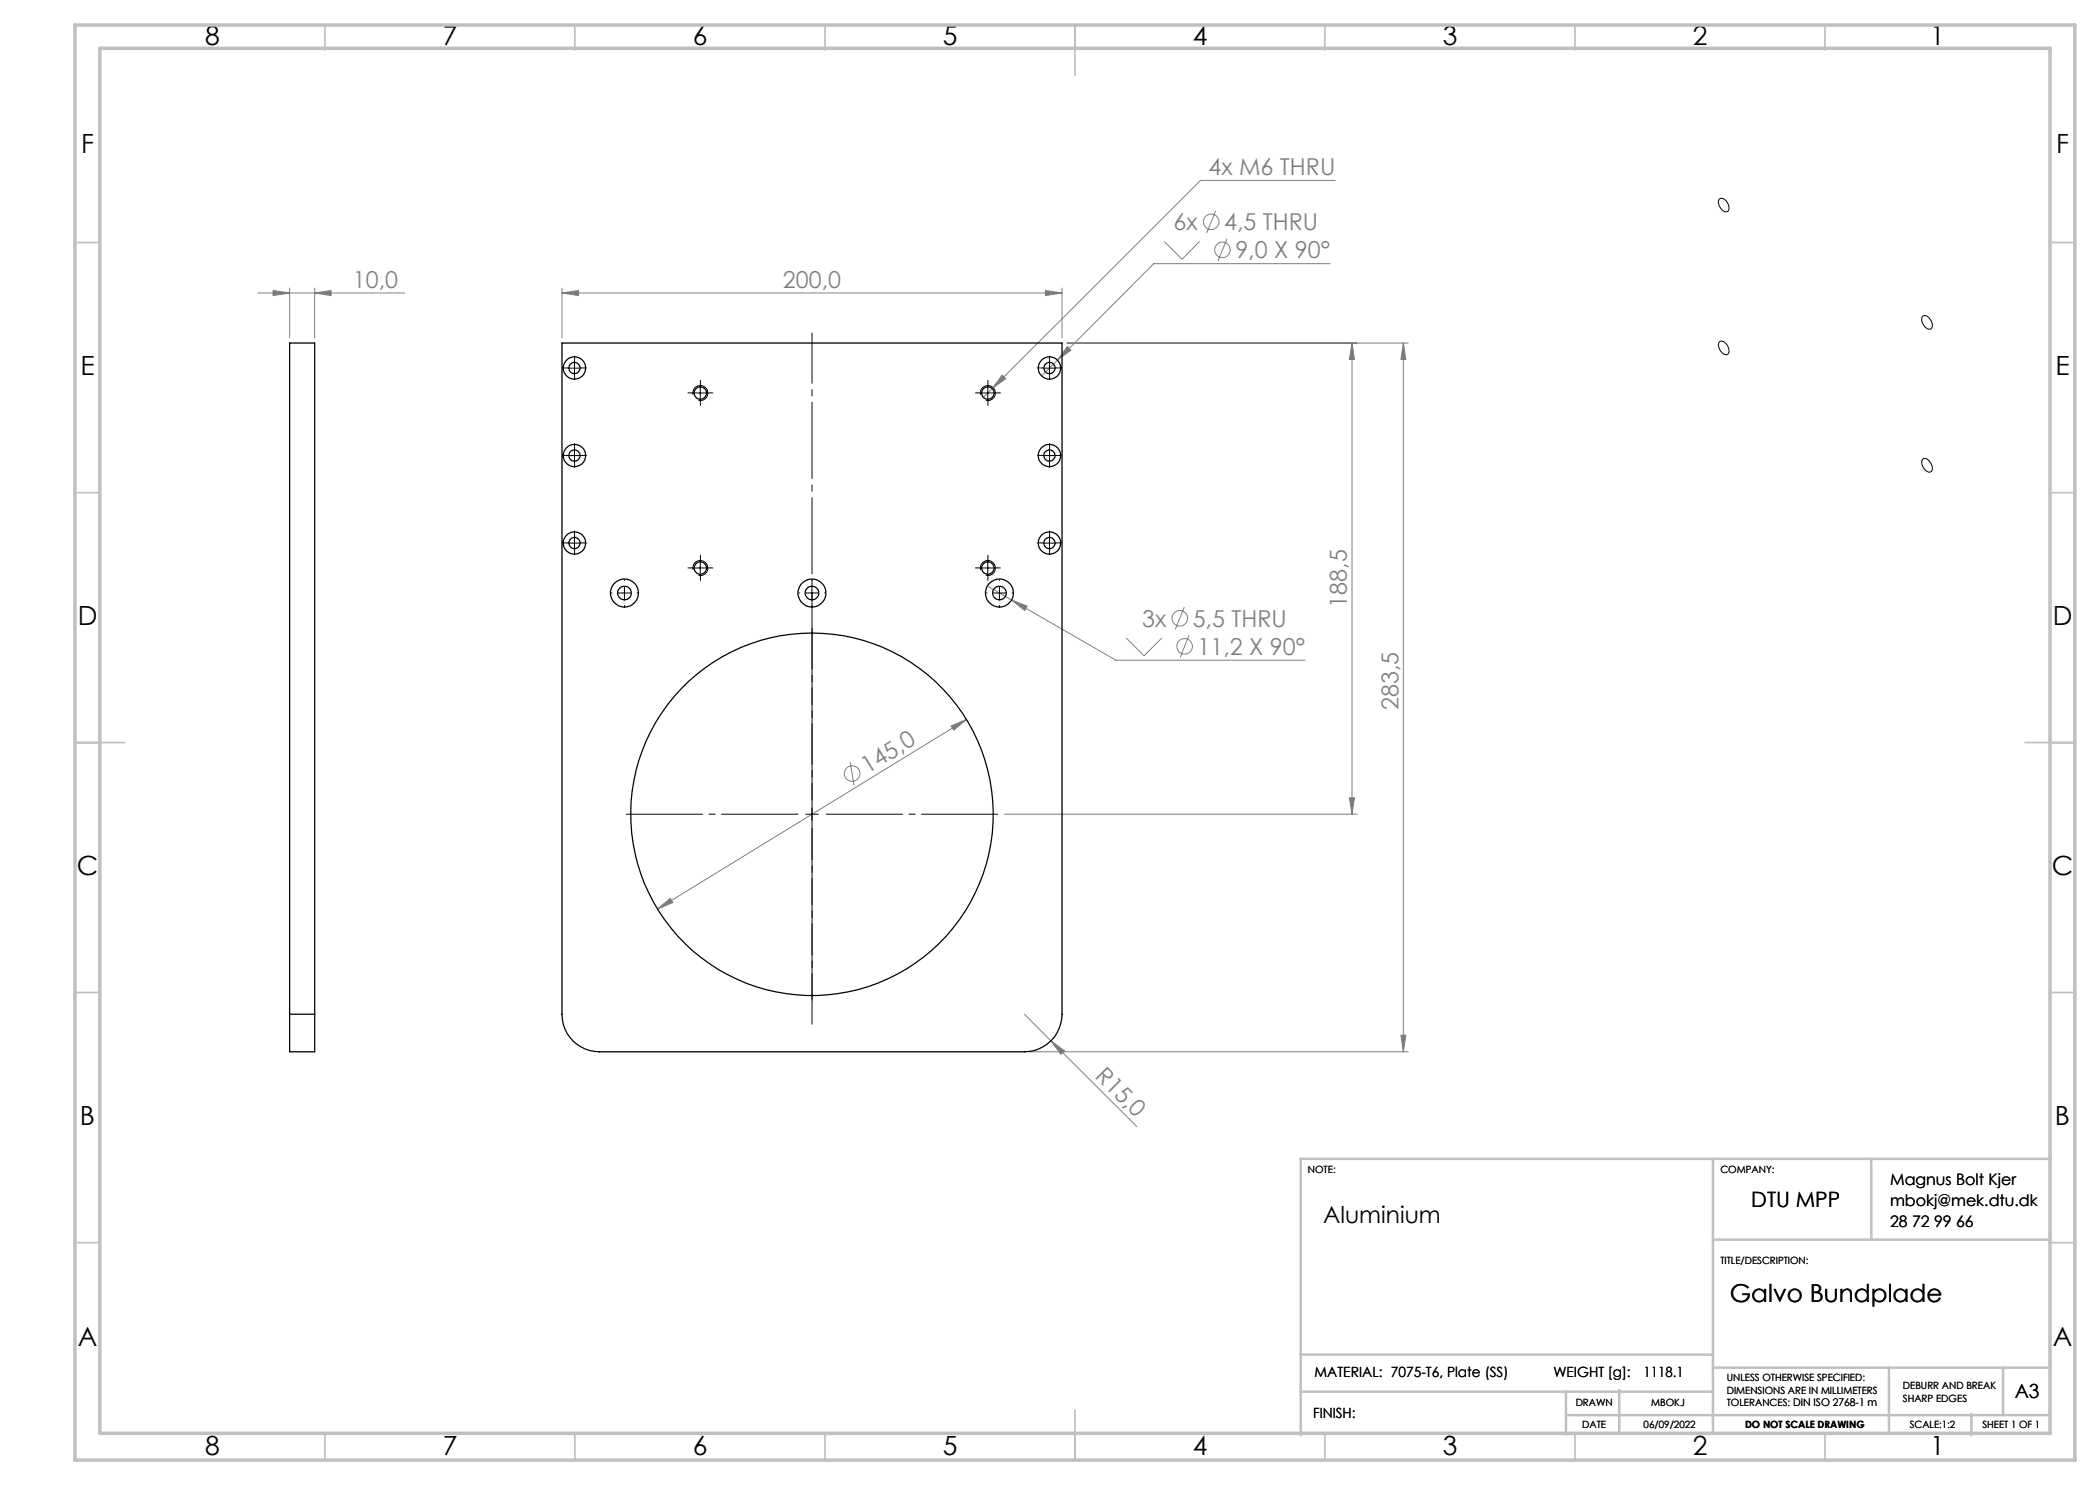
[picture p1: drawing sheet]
<svg xmlns="http://www.w3.org/2000/svg" width="420mm" height="297mm" viewBox="0 0 420 297" stroke-linecap="round" stroke-linejoin="round" font-family="sans-serif">
<g fill="none" stroke="#808080" stroke-width=".2">
<path d="M267.1 36.1h-27l-43.4 43.4M51.6 58.6h29.3M54.6 58.1l3.3 .5-3.3 .5zM57.9 57.6v10M62.9 58.6l3.3-.5v1zM62.9 57.6v10M112.4 58.6l3.3-.5v1zM112.4 58.6h100M112.4 57.6v10M209.1 58.1l3.3 .5-3.3 .5zM212.4 57.6v10M232.8 48.3l3.6 3.6 3.5-3.6"/>
<path d="M243.1 42.2l-1.8 4.4M245.4 47.8l-1.8 4.4M266 52.7h-35.2l-19.3 19.3M200.4 75l.8 .7-2.8 2zM211.5 72l-3.2 3.2M213.4 68.6h68.3M213.5 69.3l.7 .8-2.7 1.9zM270.4 68.6v94.2M270.4 68.6l.5 3.3h-1zM280.7 68.6l.5 3.3h-1zM280.7 68.6v141.8M197.4 117.2l4.9 2.8"/>
<path d="M202.3 120l3.1 1.2-.5 .9zM202.3 120l20.9 12h37.8M225.2 127.6l3.6 3.6 3.6-3.6M236.9 121.4l-1.8 4.5M237.8 127l-1.8 4.5M170 152.4l.8 4.7M190.2 145.2l3.1-1.3-2.6 2.1zM193.3 143.9l-61.8 37.9M269.9 159.6h1l-.5 3.2zM200.9 162.8h70.5M131.5 181.8l2.6-2.1 .5 .8zM204.9 202.8l5.3 5.4"/>
<path d="M205.9 210.4h75.8M210.2 208.2l2.7 1.9-.7 .8zM210.2 208.2l17.2 17.2M280.2 207h1l-.5 3.4z"/>
<circle cx="242.3" cy="44.4" r="1.55"/>
<circle cx="244.5" cy="50" r="1.55"/>
<circle cx="236" cy="123.7" r="1.56"/>
<circle cx="236.9" cy="129.3" r="1.56"/>
<circle cx="170.4" cy="154.7" r="1.55"/>
</g>
<g fill="none" stroke="#000" stroke-width=".2">
<path d="M343.8 39.9a1.13 1.13 0 0 1 1.7 .7l.3 .6a.78 .78 0 0 1-.4 1.1 .78 .78 0 0 1-1-.4l-.6-.8-.1-.6zM113.6 73.6h2.5M114.9 72.4v2.5M138.6 79a1.5 1.5 0 0 1 1.3-1.9 1.5 1.5 0 0 1 1.6 1.6 1.5 1.5 0 0 1-1.8 1.3M138.8 78.6h2.5M140.1 77.4v2.5M196.1 79a1.5 1.5 0 0 1 1.3-1.9 1.5 1.5 0 0 1 1.6 1.6 1.5 1.5 0 0 1-1.8 1.3M196.3 78.6h2.5M197.6 77.4v2.5M208.6 73.6h2.5M209.9 72.4v2.5M343.9 68.4a1.44 1.44 0 0 1 1.8 1.3l.1 .1a.78 .78 0 0 1-.4 1.1 .78 .78 0 0 1-1-.4 1.85 1.85 0 0 1-.5-2.1z"/>
<path d="M384.5 63.3a1.04 1.04 0 0 1 1.6 .6l.3 .8a.77 .77 0 0 1-.3 1.1 .77 .77 0 0 1-1-.4l-.7-1v-.7zM113.6 91.1h2.5M114.9 89.8v2.6M208.6 91.1h2.5M209.9 89.8v2.6M384.6 91.8a1.26 1.26 0 0 1 1.6 .9l.2 .6a.77 .77 0 0 1-.3 1.1 .77 .77 0 0 1-1-.4 1.77 1.77 0 0 1-.5-2.2zM113.6 108.6h2.5M114.9 107.3v2.6M123.6 118.6h2.6M124.9 117.4v2.5M138.6 114a1.5 1.5 0 0 1 1.3-1.9 1.5 1.5 0 0 1 1.6 1.6 1.5 1.5 0 0 1-1.8 1.3M138.8 113.6h2.5"/>
<path d="M140.1 112.4v2.5M161.1 118.6h2.6M162.4 117.4v2.5M196.1 114a1.5 1.5 0 0 1 1.3-1.9 1.5 1.5 0 0 1 1.6 1.6 1.5 1.5 0 0 1-1.8 1.3M196.3 113.6h2.5M197.6 112.4v2.5M198.6 118.6h2.6M199.9 117.4v2.5M208.6 108.6h2.5M209.9 107.3v2.6M161.1 162.8h2.6M162.4 161.6v2.5"/>
</g>
<path d="M162.4 66.6v138.2" fill="none" stroke="#000" stroke-width=".2" stroke-dasharray="15.2 1.3 1.3 1.3" stroke-dashoffset="5.2"/>
<g fill="none" stroke="#c0c0c0" stroke-width=".35">
<path d="M65 5v5M115 5v5M165 5v5M215 5v10M265 5v5M315 5v5M365 5v5M15 48.5h5M410 48.5h5M15 98.5h5M410 98.5h5M15 148.5h10"/>
<path d="M405 148.5h10M15 198.5h5M410 198.5h5M15 248.5h5M410 248.5h5M65 287v5M115 287v5M165 287v5M215 282v10M265 287v5M315 287v5M365 287v5"/>
</g>
<g fill="none" stroke="#c0c0c0" stroke-width=".5">
<path d="M342.6 231.8v54.8M374.3 231.8v16.1M410.2 231.8h-150.1v55.2M342.6 247.9h67.5M260.1 278.3h82.5M260.1 270.9h82.5M313.2 278.3v8.6M323.8 278v8.7M342.6 273.5h67.4M377.8 273.5v13.2M400.6 273.5v9.3M313.2 283h96.8"/>
<path d="M394.3 282.8v4.2"/>
</g>
<path d="M15 5h400v287h-400zM20 9.7h390v277h-390z" fill="none" stroke="#c0c0c0" stroke-width=".7"/>
<path d="M159.9 162.8h-35M162.4 160.3v-35M162.4 165.3v35M164.9 162.8h35" fill="none" stroke="#000" stroke-width=".2" stroke-dasharray="15.2 1.3 1.3 1.3" stroke-dashoffset="-.4"/>
<g fill="none" stroke="#000" stroke-width=".2" stroke-dasharray="15.2 1.3 1.3 1.3">
<path d="M113.7 73.6h-1.2M114.9 72.3v-1.1M114.9 74.8v1.2M116.2 73.6h1.1M138.8 78.6h-1.2M140.1 77.3v-1.2M140.1 79.8v1.3M141.3 78.6h1.3M196.3 78.6h-1.2M197.6 77.3v-1.2M197.6 79.8v1.3M198.8 78.6h1.3"/>
<path d="M208.7 73.6h-1.2M209.9 72.3v-1.1M209.9 74.8v1.2M211.2 73.6h1.1M113.7 91.1h-1.2M114.9 89.8v-1.1M114.9 92.3v1.2M116.2 91.1h1.1M208.7 91.1h-1.2M209.9 89.8v-1.1M209.9 92.3v1.2M211.2 91.1h1.1"/>
<path d="M113.7 108.6h-1.2M114.9 107.3v-1.1M114.9 109.8v1.2M116.2 108.6h1.1M122.4 118.6h-.1M124.9 116.1v-.1M127.4 118.6h.1M138.8 113.6h-1.2M140.1 112.3v-1.2M140.1 114.8v1.3M141.3 113.6h1.3M159.9 118.6h-.1"/>
<path d="M162.4 116.1v-.1M164.9 118.6h.1M196.3 113.6h-1.2M197.4 118.6h-.1M197.6 112.3v-1.2M197.6 114.8v1.3M198.8 113.6h1.3M199.9 116.1v-.1M202.4 118.6h.1M208.7 108.6h-1.2M209.9 107.3v-1.1M209.9 109.8v1.2"/>
<path d="M211.2 108.6h1.1M124.9 121.1v.1M162.4 121.1v.1M199.9 121.1v.1"/>
</g>
<g fill="#808080">
<path d="M210.2 208.2l2.7 1.9-.7 .8z"/>
<path d="M62.9 58.6l3.3-.5v1zM54.6 58.1l3.3 .5-3.3 .5z"/>
<path d="M213.5 69.3l-2 2.7 2.7-1.9zM202.3 120l2.6 2.1 .5-.9zM200.4 75l-2 2.7 2.8-2z"/>
<path d="M131.5 181.8l3.1-1.3-.5-.8zM190.2 145.2l.5 .8 2.6-2.1z"/>
<path d="M280.2 207h1l-.5 3.4zM280.7 68.6l.5 3.3h-1zM269.9 159.6h1l-.5 3.2zM270.4 68.6l.5 3.3h-1z"/>
<path d="M112.4 58.6l3.3-.5v1zM209.1 58.1l3.3 .5-3.3 .5z"/>
</g>
<g fill="none" stroke="#000" stroke-width=".25">
<path d="M112.4 68.6h100v134.2a7.5 7.5 0 0 1-7.5 7.6h-85a7.5 7.5 0 0 1-7.5-7.6zM57.9 202.8v7.6h5v-7.6M57.9 202.8v-134.2h5v134.2M57.9 202.8h5"/>
<circle cx="114.9" cy="73.6" r="1.12"/>
<circle cx="114.9" cy="73.6" r="2.24"/>
<circle cx="140.1" cy="78.6" r="1.24"/>
<circle cx="197.6" cy="78.6" r="1.24"/>
<circle cx="209.9" cy="73.6" r="1.12"/>
<circle cx="209.9" cy="73.6" r="2.24"/>
<circle cx="114.9" cy="91.1" r="1.12"/>
<circle cx="114.9" cy="91.1" r="2.24"/>
<circle cx="209.9" cy="91.1" r="1.12"/>
<circle cx="209.9" cy="91.1" r="2.24"/>
<circle cx="114.9" cy="108.6" r="1.13"/>
<circle cx="114.9" cy="108.6" r="2.24"/>
<circle cx="124.9" cy="118.6" r="1.37"/>
<circle cx="124.9" cy="118.6" r="2.81"/>
<circle cx="140.1" cy="113.6" r="1.24"/>
<circle cx="162.4" cy="118.6" r="1.37"/>
<circle cx="162.4" cy="118.6" r="2.81"/>
<circle cx="197.6" cy="113.6" r="1.24"/>
<circle cx="199.9" cy="118.6" r="2.82"/>
<circle cx="199.9" cy="118.6" r="1.37"/>
<circle cx="209.9" cy="108.6" r="1.13"/>
<circle cx="209.9" cy="108.6" r="2.24"/>
<circle cx="162.4" cy="162.9" r="36.2"/>
</g>
<g font-size="5.3">
<text x="41" y="8.9">8</text>
<text x="88.5" y="8.9">7</text>
<text x="138.5" y="8.9">6</text>
<text x="188.5" y="8.9">5</text>
<text x="238.5" y="8.9">4</text>
<text x="288.5" y="8.9">3</text>
<text x="338.5" y="8.9">2</text>
<text x="386" y="8.9">1</text>
<text x="16.2" y="30.7">F</text>
<text x="411.2" y="30.7">F</text>
<text x="16.1" y="74.9">E</text>
<text x="411.1" y="74.9">E</text>
<text x="15.5" y="124.9">D</text>
<text x="410.5" y="124.9">D</text>
<text x="15.4" y="174.9">C</text>
<text x="410.4" y="174.9">C</text>
<text x="16" y="224.9">B</text>
<text x="411" y="224.9">B</text>
<text x="15.5" y="269.2">A</text>
<text x="410.5" y="269.2">A</text>
<text x="41" y="290.9">8</text>
<text x="88.5" y="290.9">7</text>
<text x="138.5" y="290.9">6</text>
<text x="188.5" y="290.9">5</text>
<text x="238.5" y="290.9">4</text>
<text x="288.5" y="290.9">3</text>
<text x="338.5" y="290.9">2</text>
<text x="386" y="290.9">1</text>
</g>
<text font-size="4.9" x="345.9" y="260.4">Galvo Bundplade</text>
<g font-size="4.7" fill="#808080">
<text x="241.7" y="35">4x M6 THRU</text>
<text x="234.7" y="46.1">6x</text>
<text x="244.8" y="46.1">4,5 THRU</text>
<text x="247.1" y="51.7">9,0 X 90°</text>
<text x="70.6" y="57.6">10,0</text>
<text x="156.6" y="57.6">200,0</text>
<text x="228.4" y="125.4">3x</text>
<text x="238.5" y="125.4">5,5 THRU</text>
<text x="269.4" y="121.5" transform="rotate(-90 269.4 121.5)">188,5</text>
<text x="239.5" y="131">11,2 X 90°</text>
<text x="279.7" y="142.1" transform="rotate(-90 279.7 142.1)">283,5</text>
<text x="173.5" y="154.8" transform="rotate(-32 173.5 154.8)">145,0</text>
<text x="218.8" y="215.3" transform="rotate(45 218.8 215.3)">R15,0</text>
</g>
<text font-size="4.7" x="264.6" y="244.5">Aluminium</text>
<text font-size="4.2" x="350.3" y="241.4">DTU MPP</text>
<text font-size="3.9" x="403" y="279.6">A3</text>
<g font-size="3.2">
<text x="378" y="237">Magnus Bolt Kjer</text>
<text x="378" y="241.1">mbokj@mek.dtu.dk</text>
<text x="378" y="245.3">28 72 99 66</text>
</g>
<g font-size="2.8">
<text x="262.9" y="275.4">MATERIAL: 7075-T6, Plate (SS)</text>
<text x="310.7" y="275.4">WEIGHT [g]:</text>
<text x="328.7" y="275.4">1118.1</text>
<text x="262.6" y="283.6">FINISH:</text>
</g>
<g font-size="2">
<text x="261.6" y="234.6">NOTE:</text>
<text x="344.1" y="234.6">COMPANY:</text>
<text x="344.1" y="252.7">TITLE/DESCRIPTION:</text>
<text x="315.1" y="281.3">DRAWN</text>
<text x="330.2" y="281.3">MBOKJ</text>
<text x="345.4" y="276.3">UNLESS OTHERWISE SPECIFIED:</text>
<text x="345.4" y="278.8">DIMENSIONS ARE IN MILLIMETERS</text>
<text x="345.4" y="281.3">TOLERANCES: DIN ISO 2768-1 m</text>
<text x="380.6" y="277.8">DEBURR AND BREAK</text>
<text x="380.6" y="280.3">SHARP EDGES</text>
<text x="316.4" y="285.6">DATE</text>
<text x="328.7" y="285.6">06/09/2022</text>
<text x="349" y="285.6">DO NOT SCALE DRAWING</text>
<text x="381.9" y="285.6">SCALE:1:2</text>
<text x="396.5" y="285.6">SHEET 1 OF 1</text>
</g>
</svg>
